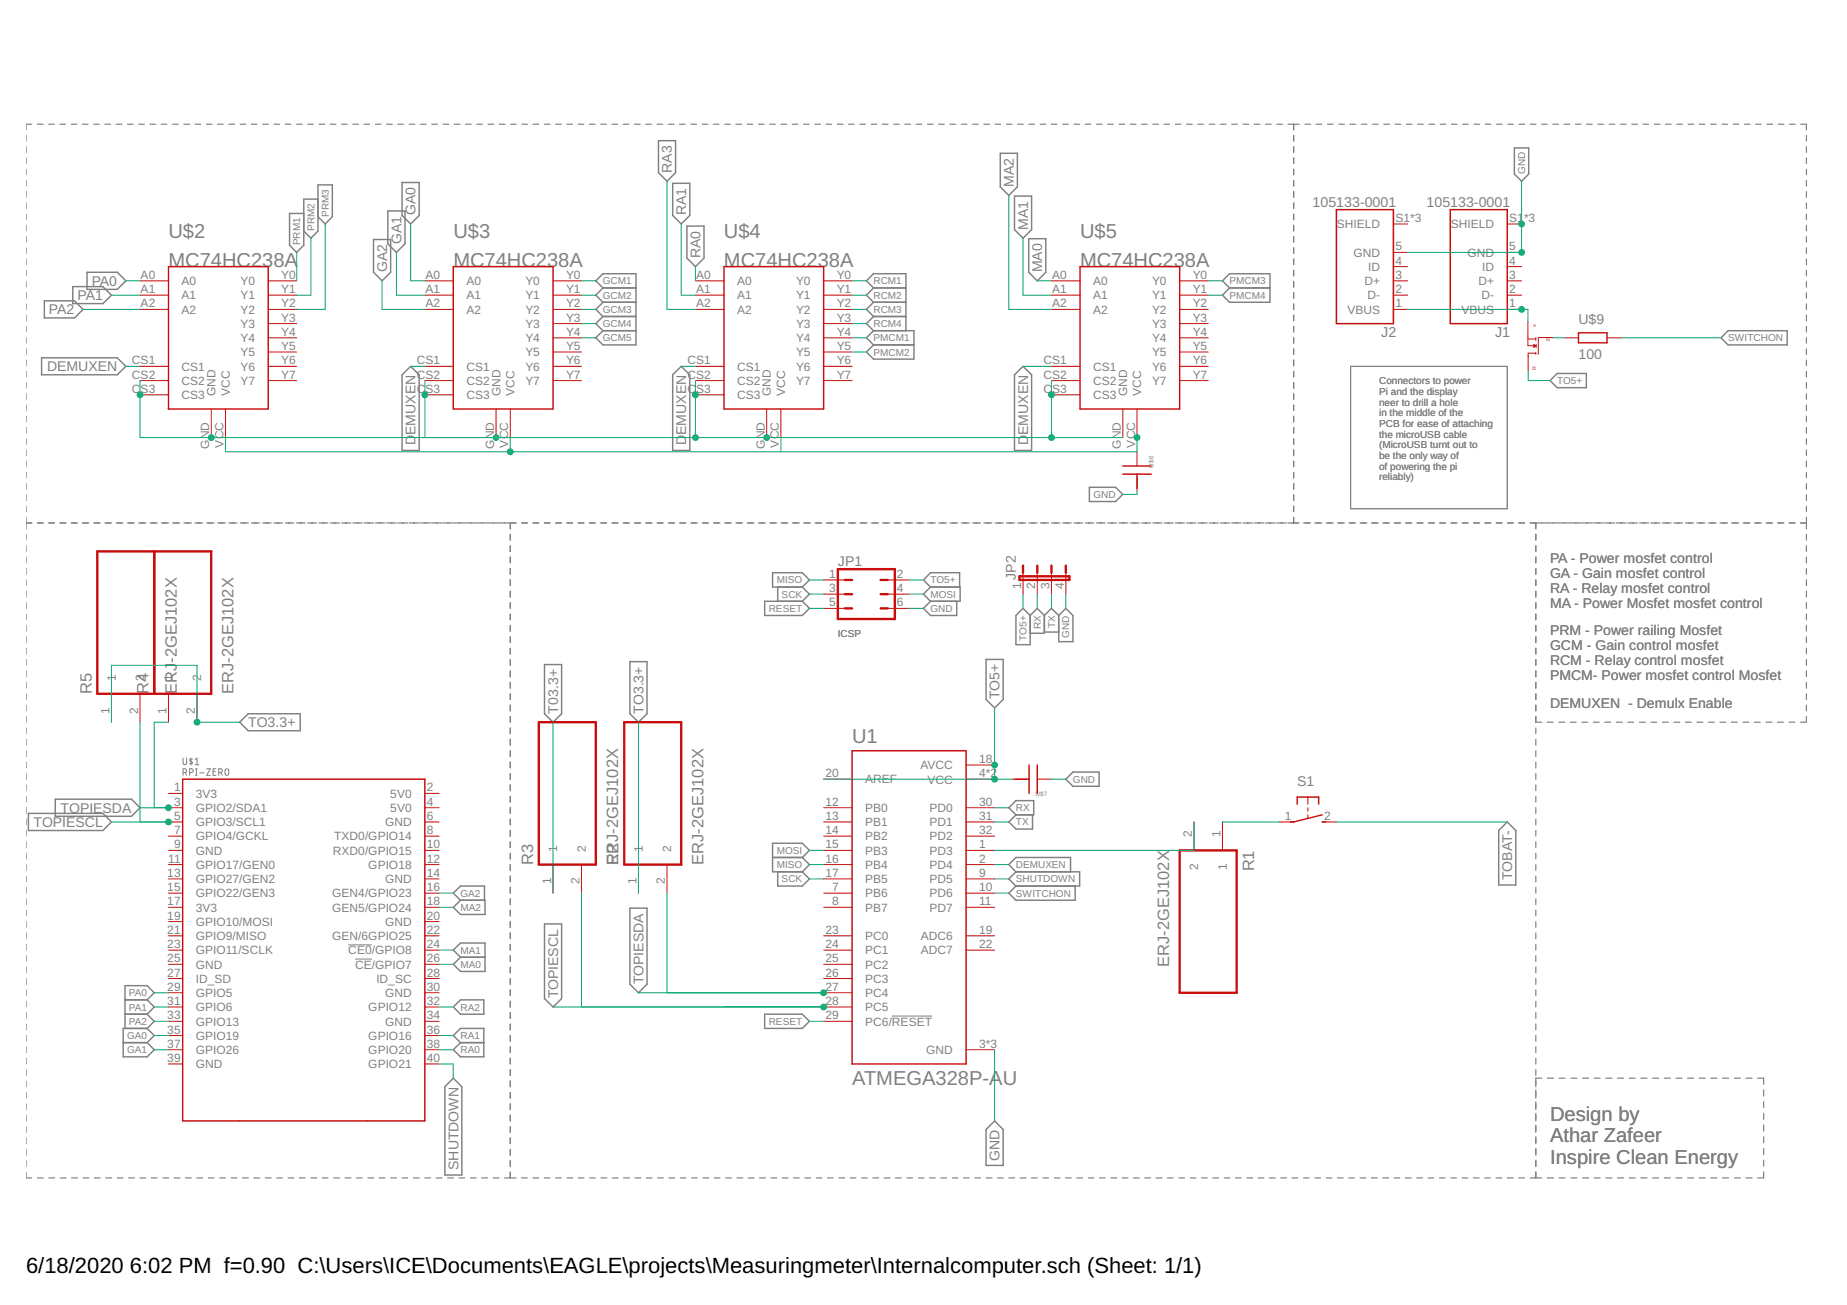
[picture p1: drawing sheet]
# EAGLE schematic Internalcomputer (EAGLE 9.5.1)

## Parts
J1  105133-0001  [MOLEX_105133-0001]
J2  105133-0001  [MOLEX_105133-0001]
JP1  JP3Q  [JP3Q]
JP2  JP4E  [JP4]
R1  ERJ-2GEJ102X  [RESC1005X40N]
R2  ERJ-2GEJ102X  [RESC1005X40N]
R3  ERJ-2GEJ102X  [RESC1005X40N]
R4  ERJ-2GEJ102X  [RESC1005X40N]
R5  ERJ-2GEJ102X  [RESC1005X40N]
S1  31-XX  [B3F-31XX]
U1  ATMEGA328P-AU  [QFP80P900X900X120-32N]
U$1  RPI-ZERO  [RASPBERRYPI_BASTELSTUBE_V13_RASPI_BOARD_B+_FULL]
U$2  MC74HC238A  [TSSOP−16]
U$3  MC74HC238A  [TSSOP−16]
U$4  MC74HC238A  [TSSOP−16]
U$5  MC74HC238A  [TSSOP−16]
U$6  CAPACTORFORTRANSFORMER  [C1210C156K8PACTU]
U$7  CAPACTORFORTRANSFORMER  [C1210C156K8PACTU]
U$8  SI2302A  [SOT-23]
U$9  RX0402_100  [RC0402_100]

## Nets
DEMUXEN: U1.2(PD4) U$2.CS1 U$3.CS1 U$4.CS1 U$5.CS1
GA0: U$1.35(GPIO19) U$3.A0
GA1: U$1.37(GPIO26) U$3.A1
GA2: U$1.16(GEN4/GPIO23) U$3.A2
GCM1: U$3.Y0
GCM2: U$3.Y1
GCM3: U$3.Y2
GCM4: U$3.Y3
GCM5: U$3.Y4
GND: J1.5(GND) J1.S1(SHIELD) J1.S2(SHIELD) J1.S3(SHIELD) J2.5(GND) JP1.6 JP2.4 U1.3(GND) U1.5(GND) U1.21(GND) U$6.P$2 U$7.P$1 U$8.D U$8.S
MA0: U$1.26(!CE!/GPIO7) U$5.A0
MA1: U$1.24(!CE0!/GPIO8) U$5.A1
MA2: U$1.18(GEN5/GPIO24) U$5.A2
MISO: JP1.1 U1.16(PB4)
MOSI: JP1.4 U1.15(PB3)
N$1: R1.1 S1.1(P)
N$2: R1.2 U1.1(PD3)
N$3: U$2.CS2 U$2.CS3 U$2.GND U$3.CS2 U$3.CS3 U$3.GND U$4.CS2 U$4.CS3 U$4.GND U$5.CS2 U$5.CS3 U$5.GND
N$5: U$8.G U$9.P$1
N$9: U$2.VCC U$3.VCC U$4.VCC U$5.VCC U$6.P$1
PA0: U$1.29(GPIO5) U$2.A0
PA1: U$1.31(GPIO6) U$2.A1
PA2: U$1.33(GPIO13) U$2.A2
PMCM1: U$4.Y4
PMCM2: U$4.Y5
PMCM3: U$5.Y0
PMCM4: U$5.Y1
PRM1: U$2.Y0
PRM2: U$2.Y1
PRM3: U$2.Y2
RA0: U$1.38(GPIO20) U$4.A0
RA1: U$1.36(GPIO16) U$4.A1
RA2: U$1.32(GPIO12)
RA3: U$4.A2
RCM1: U$4.Y0
RCM2: U$4.Y1
RCM3: U$4.Y2
RCM4: U$4.Y3
RESET: JP1.5 U1.29(PC6/!RESET)
RX: JP2.2 U1.30(PD0)
SCK: JP1.3 U1.17(PB5)
SHUTDOWN: U1.9(PD5) U$1.40(GPIO21)
SWITCHON: U1.10(PD6) U$9.P$2
T03.3+: R3.1
TO3.3+: R2.1 R4.2 R5.1
TO5+: J1.1(VBUS) J2.1(VBUS) JP1.2 JP2.1 U1.4(VCC) U1.6(VCC) U1.18(AVCC) U1.20(AREF) U$7.P$2
TOBAT-: S1.2(S)
TOPIESCL: R3.2 R5.2 U1.28(PC5) U$1.5(GPIO3/SCL1)
TOPIESDA: R2.2 R4.1 U1.27(PC4) U$1.3(GPIO2/SDA1)
TX: JP2.3 U1.31(PD1)
Unconnected: J1.2(D-) J1.3(D+) J1.4(ID) J2.2(D-) J2.3(D+) J2.4(ID) J2.S1(SHIELD) J2.S2(SHIELD) J2.S3(SHIELD) U1.7(PB6) U1.8(PB7) U1.11(PD7) U1.12(PB0) U1.13(PB1) U1.14(PB2) U1.19(ADC6) U1.22(ADC7) U1.23(PC0) U1.24(PC1) U1.25(PC2) U1.26(PC3) U1.32(PD2) U$1.1(3V3) U$1.2(5V0) U$1.4(5V0) U$1.6(GND) U$1.7(GPIO4/GCKL) U$1.8(TXD0/GPIO14) U$1.9(GND) U$1.10(RXD0/GPIO15) U$1.11(GPIO17/GEN0) U$1.12(GPIO18) U$1.13(GPIO27/GEN2) U$1.14(GND) U$1.15(GPIO22/GEN3) U$1.17(3V3) U$1.19(GPIO10/MOSI) U$1.20(GND) U$1.21(GPIO9/MISO) U$1.22(GEN/6GPIO25) U$1.23(GPIO11/SCLK) U$1.25(GND) U$1.27(ID_SD) U$1.28(ID_SC) U$1.30(GND) U$1.34(GND) U$1.39(GND) U$2.Y3 U$2.Y4 U$2.Y5 U$2.Y6 U$2.Y7 U$3.Y5 U$3.Y6 U$3.Y7 U$4.Y6 U$4.Y7 U$5.Y2 U$5.Y3 U$5.Y4 U$5.Y5 U$5.Y6 U$5.Y7

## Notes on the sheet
- Connectors to power
  Pi and the display
  neer to drill a hole 
  in the middle of the
  PCB for ease of attaching
  the microUSB cable
  (MicroUSB turnt out to
  be the only way of 
  of powering the pi
  reliably)
- PA - Power mosfet control  
  GA - Gain mosfet control
  RA - Relay mosfet control
  MA - Power Mosfet mosfet control
- ICSP
- PRM - Power railing Mosfet
  GCM - Gain control mosfet
  RCM - Relay control mosfet
  PMCM- Power mosfet control Mosfet
- DEMUXEN  - Demulx Enable
- Design by
  Athar Zafeer
  Inspire Clean Energy
